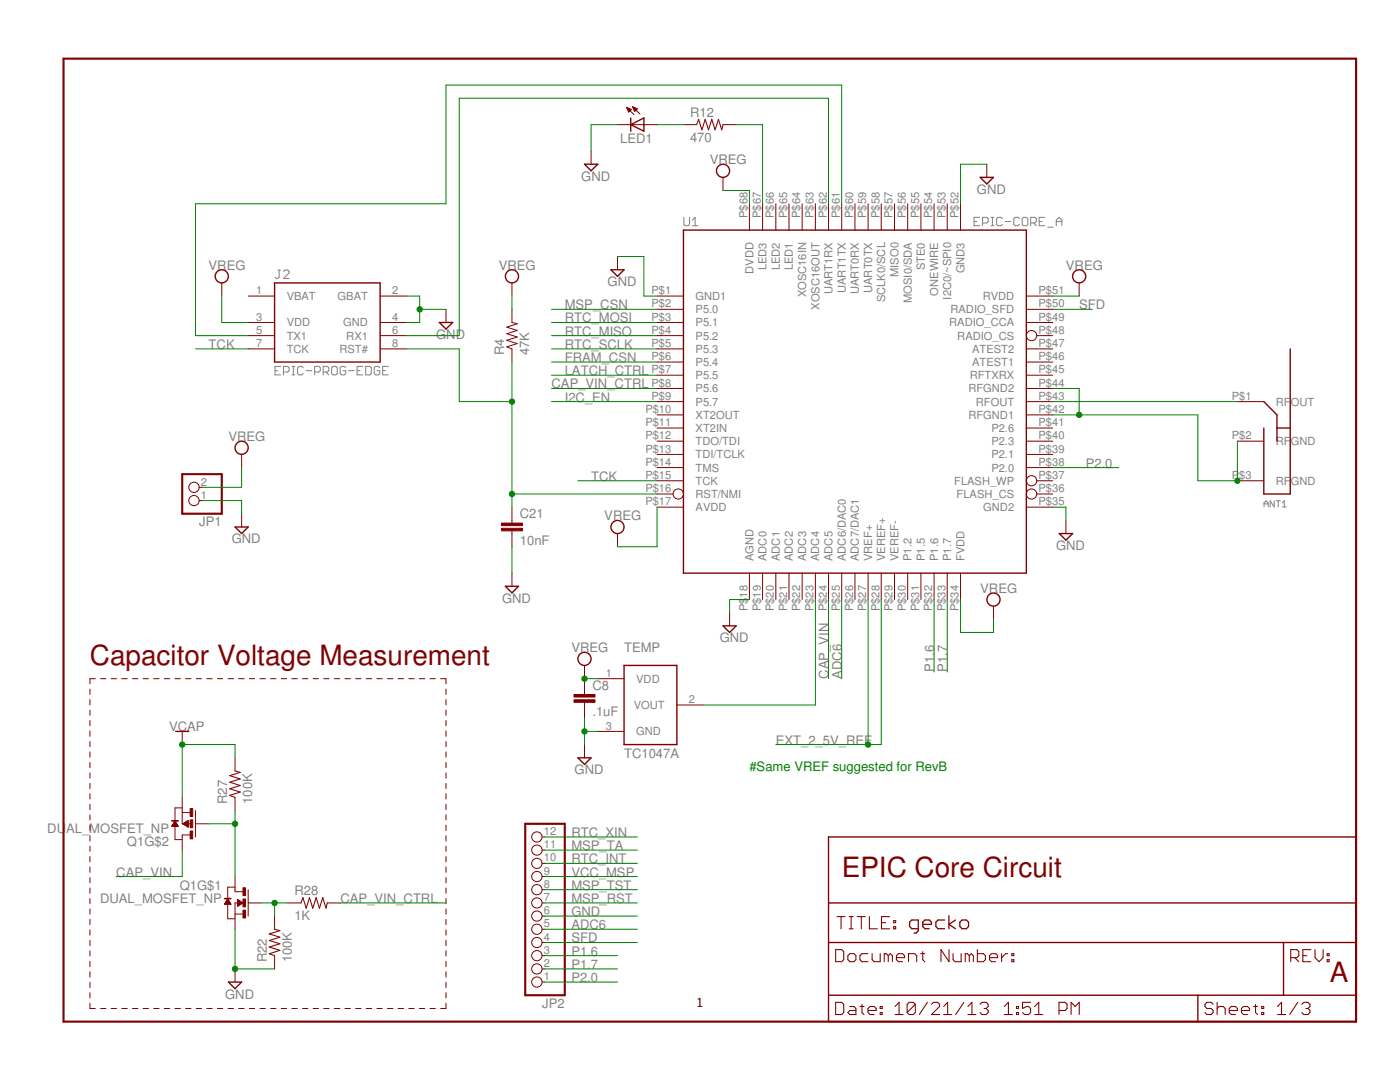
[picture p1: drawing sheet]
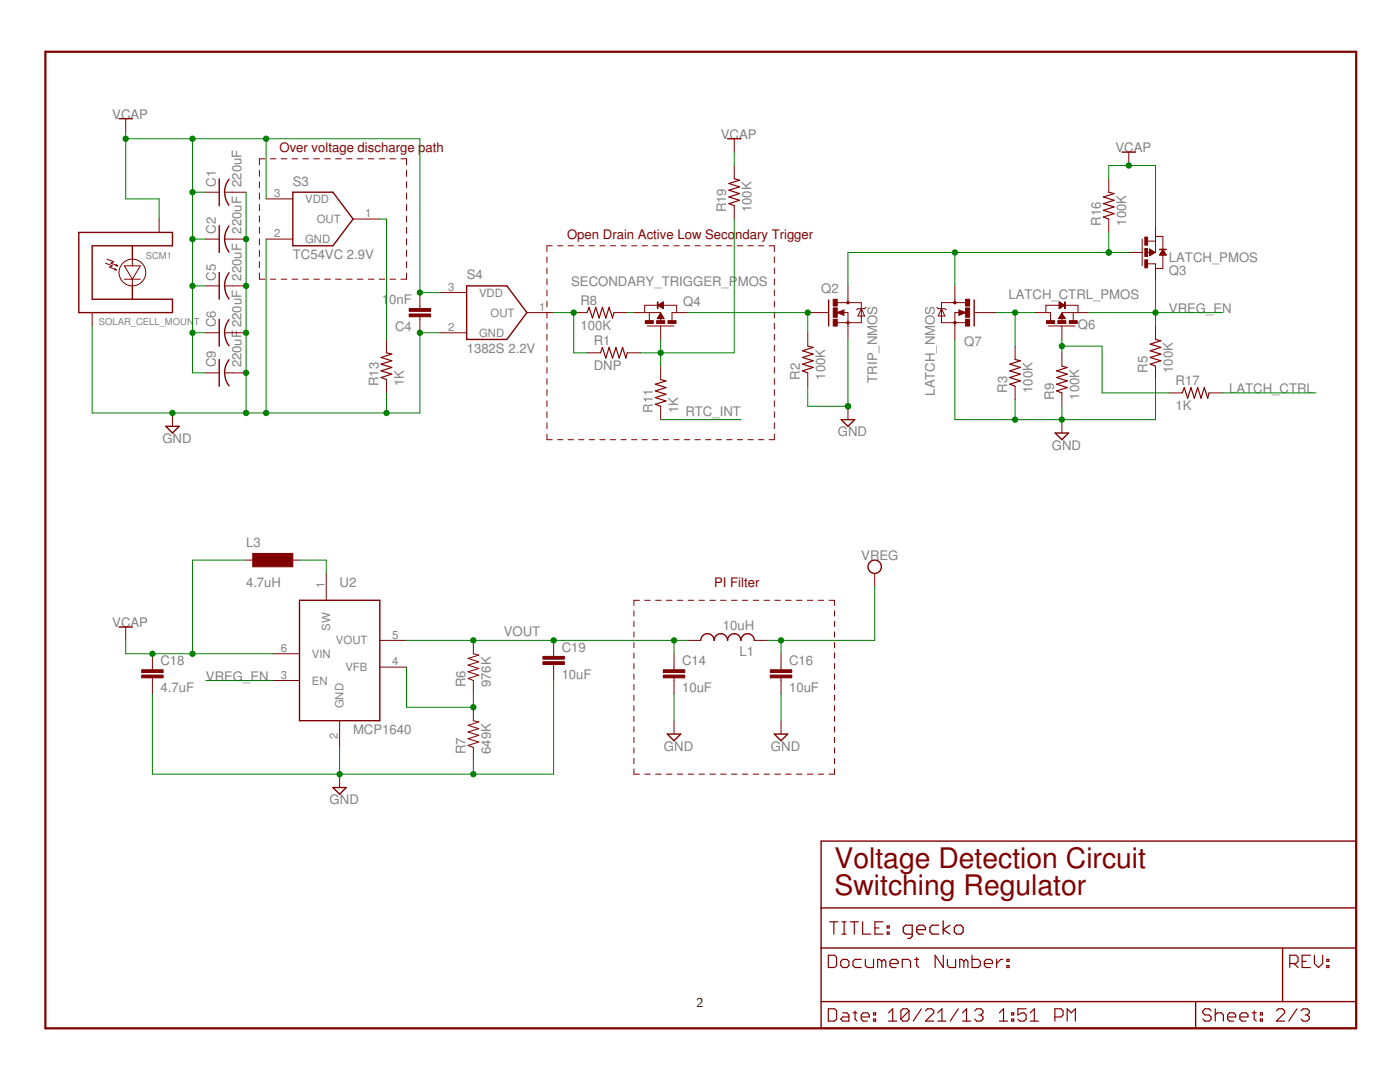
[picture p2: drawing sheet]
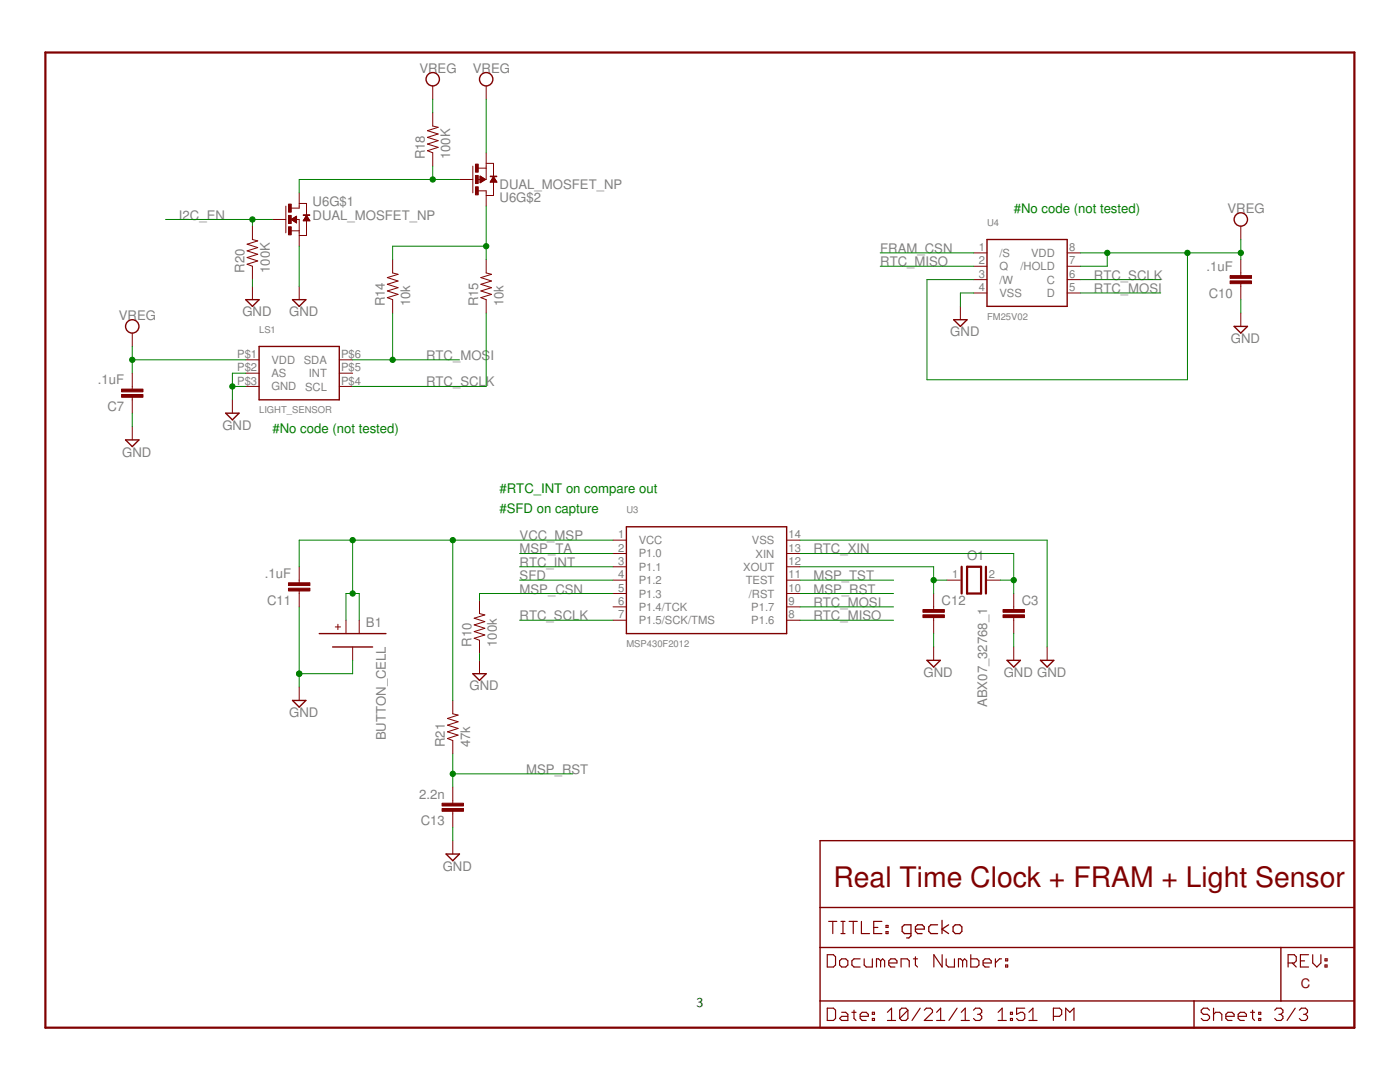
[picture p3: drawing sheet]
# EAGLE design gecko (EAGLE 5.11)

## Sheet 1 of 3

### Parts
ANT1  PIFA-2.4GHZ  [PIFA-2.4GHZ]
C8  .1uF  CAPACITOR  [C0603B]
C21  10nF  CAPACITOR  [C0603B]
J2  EPIC-PROG-EDGE  [EPIC-PROG-EDGE]
JP1  PINHD-1X2M  [1X02M]
JP2  PINHD-1X12M  [1X12M]
LED1  LED0603  [LED-0603]
Q1  DUAL_MOSFET_NP  [TSOP-6]
R4  47K  RESISTOR0603-RES  [0603-RES]
R12  470  RESISTOR  [R0603B]
R22  100K  RESISTOR  [R0603B]
R27  100K  RESISTOR  [R0603B]
R28  1K  RESISTOR  [R0603B]
TEMP  TC1047A  [SOT-23-3]
U1  EPIC-CORE_A  [EPIC-LCC68]

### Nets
ADC6: JP2.5 U1.P$25(ADC6/DAC0)
CAP_VIN: Q1.P$4(D) U1.P$24(ADC5)
CAP_VIN_CTRL: R28.2 U1.P$8(P5.6)
EXT_2_5V_REF: U1.P$27(VREF+) U1.P$28(VEREF+)
FRAM_CSN: U1.P$6(P5.4) ; also sheet 3
GND: C8.2 C21.2 J2.2(GBAT) J2.4(GND) JP1.1 JP2.6 LED1.C Q1.P$5(S) R22.1 TEMP.3(GND) U1.P$1(GND1) U1.P$18(AGND) U1.P$35(GND2) U1.P$52(GND3) ; also sheet 2,3
I2C_EN: U1.P$9(P5.7) ; also sheet 3
LATCH_CTRL: U1.P$7(P5.5) ; also sheet 2
MSP_CSN: U1.P$2(P5.0) ; also sheet 3
MSP_RST: JP2.7 ; also sheet 3
MSP_TA: JP2.11 ; also sheet 3
MSP_TST: JP2.8 ; also sheet 3
N$1: ANT1.P$1(RFOUT) U1.P$43(RFOUT)
N$6: Q1.P$3(G) Q1.P$6(D) R27.1
N$7: J2.6(RX1) U1.P$62(UART1RX)
N$11: J2.5(TX1) U1.P$61(UART1TX)
N$12: Q1.P$1(G) R22.2 R28.1
N$14: R12.2 U1.P$67(LED3)
N$15: LED1.A R12.1
N$17: C21.1 J2.8(RST#) R4.1 U1.P$16(RST/NMI)
N$20: TEMP.2(VOUT) U1.P$23(ADC4)
P1.6: JP2.3 U1.P$32(P1.6)
P1.7: JP2.2 U1.P$33(P1.7)
P2.0: JP2.1 U1.P$38(P2.0)
RFGND: ANT1.P$2(RFGND) ANT1.P$3(RFGND) U1.P$42(RFGND1) U1.P$44(RFGND2)
RTC_INT: JP2.10 ; also sheet 2,3
RTC_MISO: U1.P$4(P5.2) ; also sheet 3
RTC_MOSI: U1.P$3(P5.1) ; also sheet 3
RTC_SCLK: U1.P$5(P5.3) ; also sheet 3
RTC_XIN: JP2.12 ; also sheet 3
SFD: JP2.4 U1.P$50(RADIO_SFD) ; also sheet 3
TCK: J2.7(TCK) U1.P$15(TCK)
VCAP: Q1.P$2(S) R27.2 ; also sheet 2
VCC_MSP: JP2.9 ; also sheet 3
VREG: C8.1 J2.3(VDD) JP1.2 R4.2 TEMP.1(VDD) U1.P$17(AVDD) U1.P$34(FVDD) U1.P$51(RVDD) U1.P$68(DVDD) ; also sheet 2,3
Unconnected: J2.1(VBAT) U1.P$10(XT2OUT) U1.P$11(XT2IN) U1.P$12(TDO/TDI) U1.P$13(TDI/TCLK) U1.P$14(TMS) U1.P$19(ADC0) U1.P$20(ADC1) U1.P$21(ADC2) U1.P$22(ADC3) U1.P$26(ADC7/DAC1) U1.P$29(VEREF-) U1.P$30(P1.2) U1.P$31(P1.5) U1.P$36(FLASH_CS) U1.P$37(FLASH_WP) U1.P$39(P2.1) U1.P$40(P2.3) U1.P$41(P2.6) U1.P$45(RFTXRX) U1.P$46(ATEST1) U1.P$47(ATEST2) U1.P$48(RADIO_CS) U1.P$49(RADIO_CCA) U1.P$53(I2C0/~SPI0) U1.P$54(ONEWIRE) U1.P$55(STE0) U1.P$56(MOSI0/SDA) U1.P$57(MISO0) U1.P$58(SCLK0/SCL) U1.P$59(UART0TX) U1.P$60(UART0RX) U1.P$63(XOSC16OUT) U1.P$64(XOSC16IN) U1.P$65(LED1) U1.P$66(LED2)

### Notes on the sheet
- Capacitor Voltage Measurement
- #Same VREF suggested for RevB
- EPIC Core Circuit
- A

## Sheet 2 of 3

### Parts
C1  220uF  C-USC1206  [C1206]
C2  220uF  C-USC1206  [C1206]
C4  10nF  CAPACITOR  [C0603B]
C5  220uF  C-USC1206  [C1206]
C6  220uF  C-USC1206  [C1206]
C9  220uF  C-USC1206  [C1206]
C14  10uF  CAP0805  [0805]
C16  10uF  CAP0805  [0805]
C18  4.7uF  CAP0603-CAP  [0603-CAP]
C19  10uF  CAP0805  [0805]
L1  10uH  L-USL2012C  [L2012C]
L3  4.7uH  INDUCTOR  [INDUCTOR]
Q2  TRIP_NMOS  MOSFET-NCHANNELSMD  [SOT23-3]
Q3  LATCH_PMOS  PMOSSOT23  [SOT-23]
Q4  SECONDARY_TRIGGER_PMOS  PMOSSOT23  [SOT-23]
Q6  LATCH_CTRL_PMOS  PMOSSOT23  [SOT-23]
Q7  LATCH_NMOS  MOSFET-NCHANNELSMD  [SOT23-3]
R1  DNP  RESISTOR  [R0603B]
R2  100K  RESISTOR  [R0603B]
R3  100K  RESISTOR  [R0603B]
R5  100K  RESISTOR  [R0603B]
R6  976K  RESISTOR0603-RES  [0603-RES]
R7  649K  RESISTOR0603-RES  [0603-RES]
R8  100K  RESISTOR  [R0603B]
R9  100K  RESISTOR  [R0603B]
R11  1K  RESISTOR  [R0603B]
R13  1K  RESISTOR  [R0603B]
R16  100K  RESISTOR  [R0603B]
R17  1K  RESISTOR  [R0603B]
R19  100K  RESISTOR  [R0603B]
S3  TC54VC 2.9V  1382  [SOT-23-3]
S4  1382S 2.2V  1382  [SOT-23-3]
SCM1  SOLAR_CELL_MOUNT  [SOLAR_CELL_MOUNT]
U2  MCP1640  [SOT-23-6]

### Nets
GND: C1.2 C2.2 C4.1 C5.2 C6.2 C9.2 C14.2 C16.2 C18.2 C19.2 Q2.2(S) Q7.2(S) R2.1 R3.1 R5.1 R7.1 R9.1 R13.1 S3.2(GND) S4.2(GND) SCM1.NEG U2.2(GND) ; also sheet 1,3
LATCH_CTRL: R17.2 ; also sheet 1
N$2: Q2.1(G) Q4.1(D) R2.2
N$3: L3.2 U2.1(SW)
N$4: R1.1 R8.1 S4.1(OUT)
N$5: R6.1 R7.2 U2.4(VFB)
N$9: Q2.3(D) Q3.3(G) Q7.3(D) R16.1
N$10: Q4.2(S) R8.2
N$16: R13.2 S3.1(OUT)
N$23: Q6.1(D) Q7.1(G) R3.2
N$24: Q6.3(G) R9.2 R17.1
N$25: Q4.3(G) R1.2 R11.2 R19.1
RTC_INT: R11.1 ; also sheet 1,3
VCAP: C1.1 C2.1 C4.2 C5.1 C6.1 C9.1 C18.1 L3.1 Q3.2(S) R16.2 R19.2 S3.3(VDD) S4.3(VDD) SCM1.POS U2.6(VIN) ; also sheet 1
VOUT: C14.1 C19.1 L1.1 R6.2 U2.5(VOUT)
VREG: C16.1 L1.2 ; also sheet 1,3
VREG_EN: Q3.1(D) Q6.2(S) R5.2 U2.3(EN)

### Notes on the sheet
- Over voltage discharge path
- Open Drain Active Low Secondary Trigger
- PI Filter
- Voltage Detection Circuit
- Switching Regulator

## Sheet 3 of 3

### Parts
B1  BUTTON_CELL  [RETAINER_3000]
C3  CAP0603-CAP  [0603-CAP]
C7  .1uF  CAP0603-CAP  [0603-CAP]
C10  .1uF  CAP0603-CAP  [0603-CAP]
C11  .1uF  CAP0603-CAP  [0603-CAP]
C12  CAP0603-CAP  [0603-CAP]
C13  2.2n  CAP0603-CAP  [0603-CAP]
LS1  LIGHT_SENSOR  [DFNL-6]
O1  ABX07_32768_1  [ABS07_XTAL]
R10  100k  RESISTOR0603-RES  [0603-RES]
R14  10k  RESISTOR0603-RES  [0603-RES]
R15  10k  RESISTOR0603-RES  [0603-RES]
R18  100K  RESISTOR0603-RES  [0603-RES]
R20  100K  RESISTOR0603-RES  [0603-RES]
R21  47k  RESISTOR0603-RES  [0603-RES]
U3  MSP430F2012  [TSSOP14]
U4  FM25V02  [SOIC8]
U6  DUAL_MOSFET_NP  [TSOP-6]

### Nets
FRAM_CSN: U4.1(/S) ; also sheet 1
GND: B1.NEG C3.2 C7.1 C10.1 C11.1 C12.2 C13.1 LS1.P$2(AS) LS1.P$3(GND) R10.1 R20.1 U3.14(VSS) U4.4(VSS) U6.P$5(S) ; also sheet 1,2
I2C_EN: R20.2 U6.P$1(G) ; also sheet 1
MSP_CSN: R10.2 U3.5(P1.3) ; also sheet 1
MSP_RST: C13.2 R21.1 U3.10(/RST) ; also sheet 1
MSP_TA: U3.2(P1.0) ; also sheet 1
MSP_TST: U3.11(TEST) ; also sheet 1
N$18: C12.1 O1.1 U3.12(XOUT)
N$21: R14.2 R15.2 U6.P$4(D)
N$22: R18.1 U6.P$3(G) U6.P$6(D)
RTC_INT: U3.3(P1.1) ; also sheet 1,2
RTC_MISO: U3.8(P1.6) U4.2(Q) ; also sheet 1
RTC_MOSI: LS1.P$6(SDA) R14.1 U3.9(P1.7) U4.5(D) ; also sheet 1
RTC_SCLK: LS1.P$4(SCL) R15.1 U3.7(P1.5/SCK/TMS) U4.6(C) ; also sheet 1
RTC_XIN: C3.1 O1.2 U3.13(XIN) ; also sheet 1
SFD: U3.4(P1.2) ; also sheet 1
VCC_MSP: B1.POS1 B1.POS2 C11.2 R21.2 U3.1(VCC) ; also sheet 1
VREG: C7.2 C10.2 LS1.P$1(VDD) R18.2 U4.3(/W) U4.7(/HOLD) U4.8(VDD) U6.P$2(S) ; also sheet 1,2
Unconnected: LS1.P$5(INT) U3.6(P1.4/TCK)

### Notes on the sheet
- #No code (not tested)
- #No code (not tested)
- #RTC_INT on compare out
- #SFD on capture
- Real Time Clock + FRAM + Light Sensor
- C
